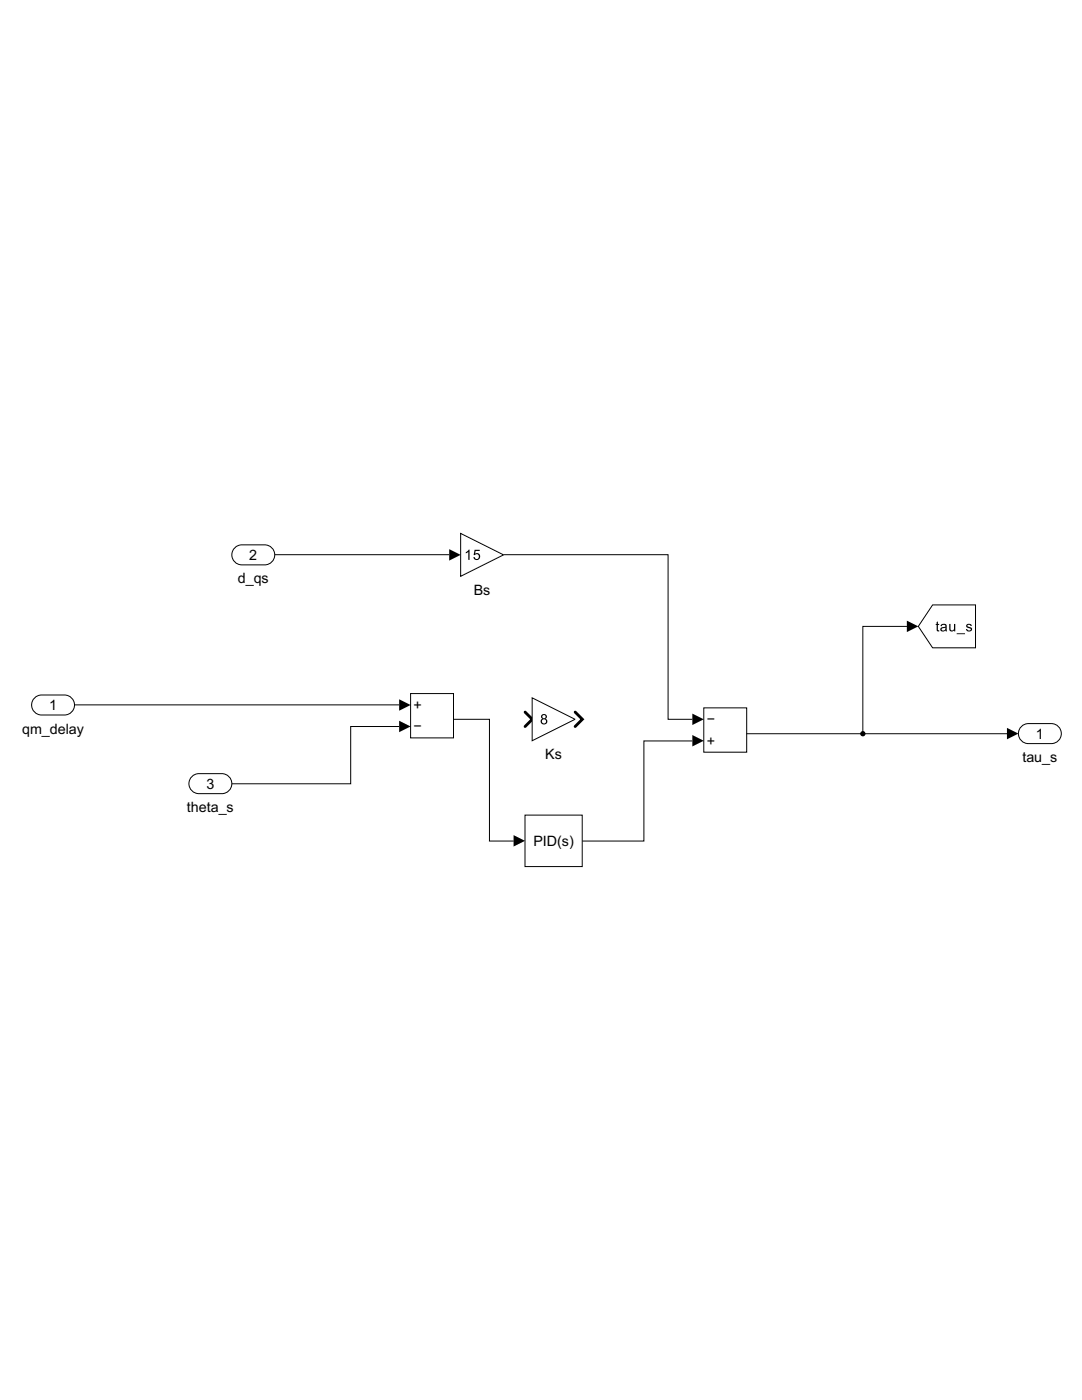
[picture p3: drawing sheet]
<svg xmlns="http://www.w3.org/2000/svg" width="216mm" height="279mm" viewBox="0 0 216 279" stroke-linecap="round" stroke-linejoin="round" font-family="sans-serif">
<path d="M81.9 138.4h8.6v8.9h-8.6z" fill="none" stroke="#000" stroke-width=".2"/>
<path d="M104.8 142.1l1.4 1.5-1.4 1.4M114.8 142.1l1.4 1.5-1.4 1.4" fill="none" stroke="#000" stroke-width=".57"/>
<path d="M106.2 139.3l8.5 4.3-8.5 4.2z" fill="#fff"/>
<path d="M108.1 142.7a.54 .54 0 0 1 .8-.1 .54 .54 0 0 1-.1 .8 .61 .61 0 0 1 .2 1 .61 .61 0 0 1-.9 0 .61 .61 0 0 1 .2-1l-.3-.2zM108.2 143a.35 .35 0 0 0 .7 0 .35 .35 0 0 0-.7 0zM108.1 144a.45 .45 0 0 0 .9 0 .45 .45 0 0 0-.9 0z" fill="#000"/>
<path d="M106.2 139.3l8.5 4.3-8.5 4.2z" fill="none" stroke="#000" stroke-width=".2"/>
<path d="M140.4 141.3h8.6v8.8h-8.6z" fill="#fff"/>
<path d="M140.4 141.3h8.6v8.8h-8.6z" fill="none" stroke="#000" stroke-width=".2"/>
<path d="M91.9 106.5l8.6 4.2-8.6 4.3z" fill="#fff"/>
<path d="M92.9 110.2l.8-.5v2h-.3v-1.6l-.5 .3zM94.7 109.7h1v.3h-.8l-.1 .5a.68 .68 0 0 1 1 .3 .68 .68 0 0 1-.5 .9 .68 .68 0 0 1-.8-.5h.2a.45 .45 0 0 0 .6 .2 .45 .45 0 0 0 .2-.6 .45 .45 0 0 0-.6-.1l-.4 .1z" fill="#000"/>
<path d="M91.9 106.5l8.6 4.2-8.6 4.3z" fill="none" stroke="#000" stroke-width=".2"/>
<path d="M6.9 139.3l.9-.5 .5-.1h4.6a2 2 0 0 1 2 2 2 2 0 0 1-2 2h-4.6a2 2 0 0 1-1.8-1.2 2 2 0 0 1 .4-2.2z" fill="#fff"/>
<path d="M6.9 139.3l.9-.5 .5-.1h4.6a2 2 0 0 1 2 2 2 2 0 0 1-2 2h-4.6a2 2 0 0 1-1.8-1.2 2 2 0 0 1 .4-2.2z" fill="none" stroke="#000" stroke-width=".2"/>
<path d="M46.8 109.3l.9-.5 .6-.1h4.5a2 2 0 0 1 2 2 2 2 0 0 1-2 2h-4.5a2 2 0 0 1-1.9-1.2 2 2 0 0 1 .4-2.2z" fill="#fff"/>
<path d="M46.8 109.3l.9-.5 .6-.1h4.5a2 2 0 0 1 2 2 2 2 0 0 1-2 2h-4.5a2 2 0 0 1-1.9-1.2 2 2 0 0 1 .4-2.2z" fill="none" stroke="#000" stroke-width=".2"/>
<path d="M38.3 155l.9-.5 .5-.1h4.6a2 2 0 0 1 2 2 2 2 0 0 1-2 2h-4.6a2 2 0 0 1-1.9-1.2 2 2 0 0 1 .5-2.2z" fill="#fff"/>
<path d="M38.3 155l.9-.5 .5-.1h4.6a2 2 0 0 1 2 2 2 2 0 0 1-2 2h-4.6a2 2 0 0 1-1.9-1.2 2 2 0 0 1 .5-2.2z" fill="none" stroke="#000" stroke-width=".2"/>
<path d="M203.8 145l.9-.5 .5-.1h4.6a2 2 0 0 1 2 2 2 2 0 0 1-2 2h-4.6a2 2 0 0 1-1.8-1.2 2 2 0 0 1 .4-2.2z" fill="#fff"/>
<path d="M203.8 145l.9-.5 .5-.1h4.6a2 2 0 0 1 2 2 2 2 0 0 1-2 2h-4.6a2 2 0 0 1-1.8-1.2 2 2 0 0 1 .4-2.2z" fill="none" stroke="#000" stroke-width=".2"/>
<path d="M186.1 120.7h8.6v8.6h-8.6l-2.9-4.3z" fill="#fff"/>
<path d="M186.9 124.2l.2-.2v.5h.3v.2h-.3v.9l.3 .4a.37 .37 0 0 1-.4 0 .37 .37 0 0 1-.1-.4v-.9h-.2v-.2h.2zM187.8 124.7a.67 .67 0 0 1 .8-.2 .67 .67 0 0 1 .3 .9l.1 .6h-.3v-.2a.53 .53 0 0 1-.7 .2 .53 .53 0 0 1-.3-.7l.9-.2a.37 .37 0 0 0-.3-.4 .37 .37 0 0 0-.4 .3l-.2-.1zM188 125.4a.26 .26 0 0 0 0 .4 .26 .26 0 0 0 .3 0l.3-.2v-.3zM189.4 124.5h.3v.8a.37 .37 0 0 0 .3 .5 .37 .37 0 0 0 .4-.5v-.8h.2v1.5h-.2v-.2a.53 .53 0 0 1-.6 .2 .53 .53 0 0 1-.4-.6zM190.9 126.4h1.7v.2h-1.7zM192.9 124.7l.1-.1a.63 .63 0 0 1 .9 .3h-.2a.29 .29 0 0 0-.4-.2 .29 .29 0 0 0-.2 .3h.1a.59 .59 0 0 1 .6 .2 .59 .59 0 0 1 .1 .6 .67 .67 0 0 1-1.2-.2l.3-.1a.33 .33 0 0 0 .4 .4 .33 .33 0 0 0 .2-.4 .73 .73 0 0 1-.8-.7z" fill="#000"/>
<path d="M186.1 120.7h8.6v8.6h-8.6l-2.9-4.3z" fill="none" stroke="#000" stroke-width=".2"/>
<path d="M104.8 162.7h11.4v10.2h-11.4z" fill="#fff"/>
<path d="M54.8 110.7h34.8M100.5 110.7h32.8v32.9h4.8M181 125h-8.8v21.4M14.9 140.7h64.7M79.6 145h-9.6v11.4h-23.7M90.6 143.6h7.1v24.3h4.8M138.1 147.9h-9.6v20h-12.3M149 146.4h52M104.8 162.7h11.4v10.2h-11.4z" fill="none" stroke="#000" stroke-width=".2"/>
<path d="M89.6 109.6l2.3 1.1-2.3 1.2zM181 123.9l2.2 1.1-2.2 1.1zM79.6 143.8l2.3 1.2-2.3 1.1zM79.6 139.6l2.3 1.1-2.3 1.1zM138.1 142.4l2.3 1.2-2.3 1.1zM138.1 146.7l2.3 1.1-2.3 1.2zM200.9 145.3l2.3 1.1-2.3 1.1zM102.5 166.7l2.3 1.1-2.3 1.2z" fill="#000"/>
<circle cx="172.2" cy="146.4" r=".53" fill="#000"/>
<g font-size="2.9">
<text x="49.8" y="111.7">2</text>
<text x="47.5" y="116.4">d_qs</text>
<text x="94.5" y="118.7">Bs</text>
<text x="9.8" y="141.7">1</text>
<text x="82.5" y="141.7">+</text>
<text x="4.4" y="146.4">qm_delay</text>
<text x="82.5" y="146">−</text>
<text x="141" y="144.6">−</text>
<text x="141" y="148.8">+</text>
<text x="206.7" y="147.4">1</text>
<text x="108.8" y="151.5">Ks</text>
<text x="204" y="152.1">tau_s</text>
<text x="41.2" y="157.4">3</text>
<text x="37.3" y="162.1">theta_s</text>
<text x="106.4" y="168.8">PID(s)</text>
</g>
</svg>
